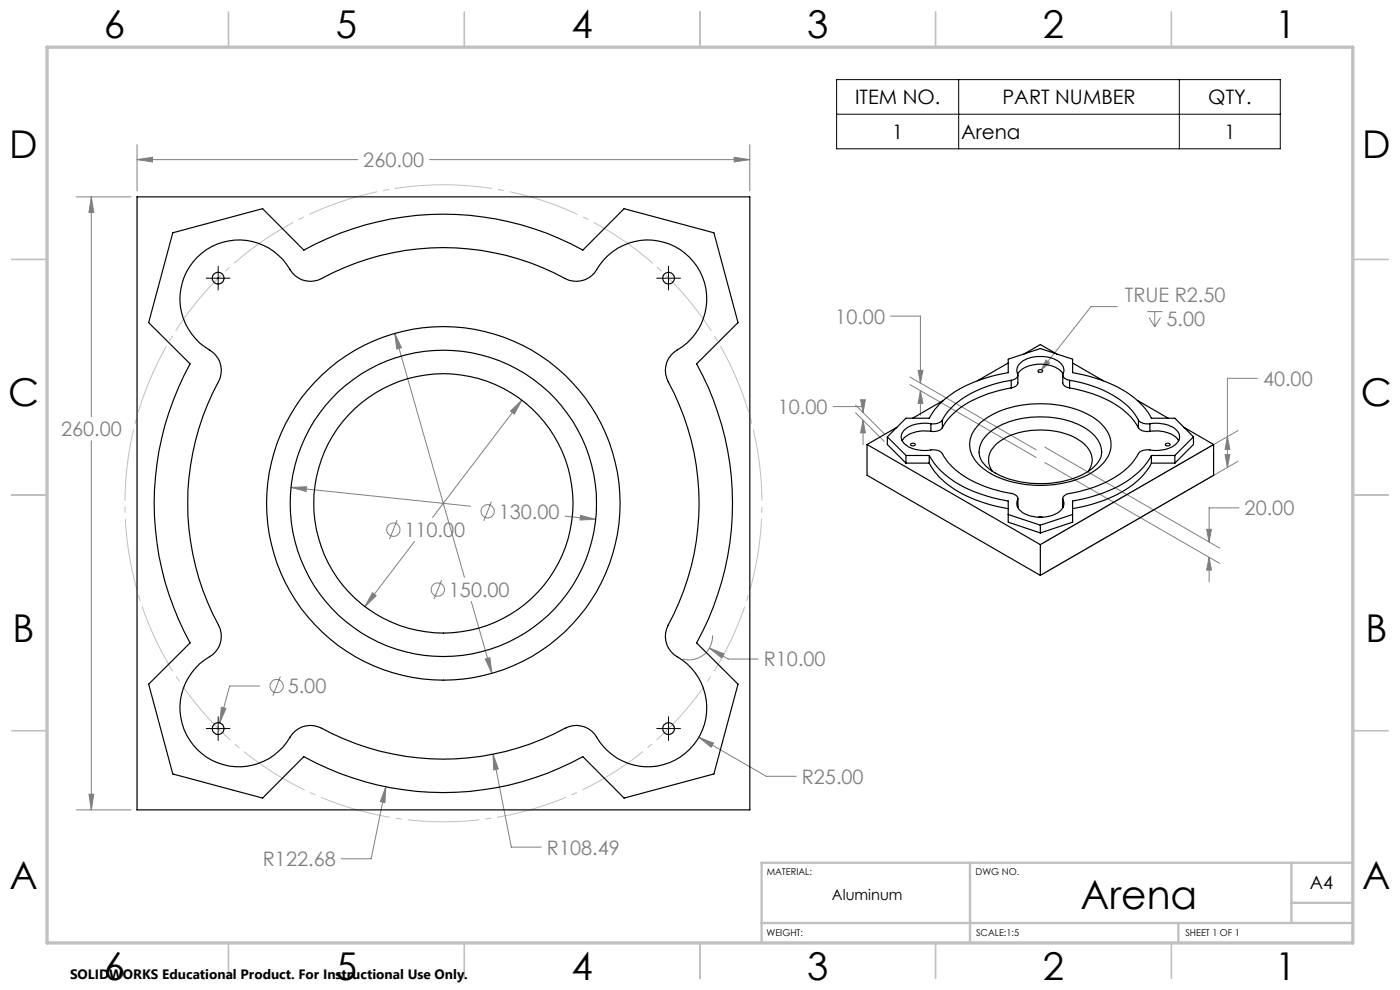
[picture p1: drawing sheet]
<svg xmlns="http://www.w3.org/2000/svg" width="297mm" height="210mm" viewBox="0 0 297 210" stroke-linecap="round" stroke-linejoin="round" font-family="sans-serif">
<g fill="none" stroke="#808080" stroke-width=".21">
<path d="M29.1 33.9l3.2-.5v1zM29.1 30.7v9.8M29.1 33.9h46.8M91.1 33.9h68M155.8 33.4l3.3 .5-3.3 .5zM159.1 30.7v9.8M16.2 41.8h11.6M19.4 41.8l.5 3.3h-1zM19.4 41.8v46.6M83.7 70.7l1.5 3.1-1 .2zM83.7 70.7l14.8 51.8M188.9 67.1h6.4v14.1"/>
<path d="M193 80l26.8 15.4M194.8 78.6h1l-.5 2.6zM221.9 76.4l.8 .6-1.8 1.4zM237 65h-5.5l-10.6 13.4M243.4 66.1h3.2M243.8 67.4l1.2 1.9M245 66.1v3.2M246.2 67.4l-1.2 1.9M19.4 93.5v78.3M108.3 87.2l2.4-2.3-1.6 2.9zM110.7 84.9l-18.9 24.9M176.7 86.2h6.4v1.3"/>
<path d="M181.5 85.9l6.1 6.1M181.5 87.6l6.1 6.1M182.6 84.8h1l-.5 2.7zM183.1 89.1l.5 2.7h-1zM183.1 89.1v5.2M193 81.6l26.8 15.4M195.3 82.9l.5 2.7h-1zM195.3 82.9v5.2M221.6 98.1l37.2 21.4M221.6 94.8l37.2 21.5M259.9 96.4h1l-.5 2.8zM260.4 92.6l.5 2.7h-1z"/>
<path d="M262.6 91.3l-41 23.7M262.6 97.9l-41 23.6M266.7 80.2h-6.3v19M61.7 103.4l3.4-.2-.2 1zM61.7 103.4l38.1 4M84.2 110.3l-1.6 4.1M87.9 114.9l-10.5 13.8M104.2 106.4l-1.5 4.1M119.8 109.5l6.6 .7M123.2 109.3l3.2 .9-3.4 .1zM256 112.3h1l-.5 2.7zM256.5 118.2l.5 2.7h-1z"/>
<path d="M256.5 118.2v5.2M262.9 107.7h-6.4v7.3M79 125.7l.8 .7-2.4 2.3zM93.7 123l-1.6 4.1M100 127.6l4.4 15.2M102.9 139.8l1-.3 .5 3.3zM150.5 137.5l3.1 1.2-.5 .9zM150.5 137.5l4 2.3h6.3M151.2 134.8a5 5 0 0 1-6.4 5M47 150l.9 .3-1.3 3zM55.1 145.5h-6.4l-2.1 7.8M59.5 143.5l-1.6 4.1"/>
<path d="M104.6 160l1.1 3.1-1 .2zM104.6 160l3.9 19.7h6.3M148.3 156.4l3.1 1.2-.6 .9zM148.3 156.4l14.3 8.3h6.3M16.2 171.8h11.6M18.9 168.5h1l-.5 3.3zM81.8 166.9l-.1 3.3-1-.2zM81.8 166.9l-3.1 15.3h-6.3"/>
<circle cx="83.4" cy="112.4" r="1.4"/>
<circle cx="103.4" cy="108.4" r="1.4"/>
<circle cx="92.9" cy="125.1" r="1.41"/>
<circle cx="58.7" cy="145.5" r="1.41"/>
</g>
<path d="M94.1 39.2a67.6 67.6 0 0 0-59.1 100.3 67.6 67.6 0 0 0 116.4 3.1 67.6 67.6 0 0 0-53.8-103.3l-3.5-.1" fill="none" stroke="#c0c0c0" stroke-width=".21" stroke-dasharray="15.2 1.3 1.3 1.3" stroke-dashoffset="4.9" stroke-linecap="butt"/>
<path d="M177.5 16.9h94.1v14.7h-94.1zM203.4 16.9v14.7M250.2 16.9v14.7M177.5 24.2h94.1M43.7 59h5.1M46.3 56.5v5M139.3 59h5.1M141.8 56.5v5M43.7 154.5h5.1M46.3 152v5.1M139.3 154.5h5.1M141.8 152v5.1" fill="none" stroke="#000" stroke-width=".21"/>
<g fill="none" stroke="#c0c0c0" stroke-width=".35">
<path d="M48.5 2.5v7.5M98.5 2.5v7.5M148.5 2.5v7.5M198.5 2.5v7.5M248.5 2.5v7.5M2.5 55h7.5M287 55h7.5M2.5 105h7.5M287 105h7.5M2.5 155h7.5M287 155h7.5M48.5 200v7.5"/>
<path d="M98.5 200v7.5M148.5 200v7.5M198.5 200v7.5M248.5 200v7.5"/>
</g>
<path d="M161.6 195.8h125.4M205.8 183v17M250 195.8v4.2M274 183v12.8M274 191.5h13M287 183h-125.4v17" fill="none" stroke="#c0c0c0" stroke-width=".5"/>
<path d="M10 10h277v190h-277z" fill="none" stroke="#c0c0c0" stroke-width=".7"/>
<path d="M155.8 33.4l3.3 .5-3.3 .5zM29.1 33.9l3.2-.5v1zM19.4 41.8l.5 3.3h-1zM18.9 168.5h1l-.5 3.3zM81.8 166.9l-1.1 3.1 1 .2zM104.6 160l.1 3.3 1-.2zM148.3 156.4l2.5 2.1 .6-.9zM150.5 137.5l2.6 2.1 .5-.9zM47 150l-.4 3.3 1.3-3zM108.3 87.2l.8 .6 1.6-2.9zM79 125.7l-1.6 3 2.4-2.3zM83.7 70.7l.5 3.3 1-.2zM102.9 139.8l1.5 3-.5-3.3zM61.7 103.4l3.2 .8 .2-1zM123.2 109.3l-.2 1 3.4-.1zM260.4 92.6l.5 2.7h-1zM259.9 96.4h1l-.5 2.8zM182.6 84.8h1l-.5 2.7zM183.1 89.1l.5 2.7h-1zM256.5 118.2l.5 2.7h-1zM256 112.3h1l-.5 2.7zM194.8 78.6h1l-.5 2.6zM195.3 82.9l.5 2.7h-1zM221.9 76.4l-1 2 1.8-1.4z" fill="#808080"/>
<g fill="none" stroke="#000" stroke-width=".25">
<path d="M29.1 41.8h130v130h-130zM36.7 49.4l19-5.1 8.8 8.7a61.3 61.3 0 0 1 59.1 0l8.8-8.7 19 5.1 5.2 19-8.8 8.8a61.3 61.3 0 0 1 0 59.2l8.8 8.7-5.2 19.1-19 5.1-8.8-8.8a61.3 61.3 0 0 1-59.1 0l-8.8 8.8-19-5.1-5.2-19.1 8.8-8.7a61.3 61.3 0 0 1 0-59.2l-8.8-8.8zM41.8 54.6a12.6 12.6 0 0 1 20.2 3.3 5 5 0 0 0 6.2 1.2 54.4 54.4 0 0 1 52.4 .3 5 5 0 0 0 6-2.2 12.5 12.5 0 0 1 20-2.3 12.5 12.5 0 0 1-3.7 19.8 5 5 0 0 0-1.2 6.3 54.5 54.5 0 0 1-.3 52.4 4.9 4.9 0 0 0 2.3 5.9 12.5 12.5 0 0 1 2.2 20 12.5 12.5 0 0 1-19.8-3.6 5.1 5.1 0 0 0-6.2-1.2 54.5 54.5 0 0 1-52.4-.3 4.9 4.9 0 0 0-6 2.2 12.5 12.5 0 0 1-20 2.3 12.5 12.5 0 0 1 3.7-19.9 5.1 5.1 0 0 0 1.2-6.2 54.6 54.6 0 0 1 .3-52.4 5 5 0 0 0-2.2-5.9 12.5 12.5 0 0 1-2.7-19.7zM213.9 77l-6.6 3.8M215.9 79.3a6 6 0 0 1 6.3-1.9 4.5 4.5 0 0 1 3.3 1.9M215.9 79.5v1.7a1.37 1.37 0 0 1-1.4 1.1M217.2 75.1l3.5-2 3.5 2M220.2 78.6a.52 .52 0 0 1 .5-.2 .52 .52 0 0 1 .5 .4 .57 .57 0 0 1-1-.2zM225.5 79.5v1.7a1.47 1.47 0 0 0 1.4 1.1M227.5 77l6.6 3.8M183.9 94.3l36.8 21.2M183.9 94.3v6.5l36.8 21.3"/>
<path d="M188.2 92.7l4-4h4.9a18.7 18.7 0 0 1 10.7-8.1l2.9-.9 3.2-.7v-2.8l6.8-2.3 6.8 2.3v2.8a27.7 27.7 0 0 1 14 6.2l1.6 1.7 1.2 1.8h4.9l4 4M188.2 92.7v1.6l4 3.9M188.2 92.7l4 3.9M190.3 90.7l-6.4 3.6M192.2 98.2h4.9M192.2 96.6h4.9M192.2 96.6v1.6M193.3 94.1a.51 .51 0 0 1 .5-.1 .51 .51 0 0 1 .3 .4 .47 .47 0 0 1-.5 .2 .47 .47 0 0 1-.3-.5zM197.1 98.2a18.4 18.4 0 0 0 10.7 8.1l2.9 .9 3.2 .7M197.1 96.6a18.7 18.7 0 0 0 10.7 8.1l2.9 .9 3.2 .7v4.5l6.8 2.3M197.1 96.6v1.6M197.5 89.9a6.2 6.2 0 0 0-6.1 1.9 2 2 0 0 0 1 2.7 8.3 8.3 0 0 0 5.8 .9 2.05 2.05 0 0 1 2 1.4 17.2 17.2 0 0 0 9.4 6.6l2.9 .9 2 .4a1.22 1.22 0 0 1 1.4 1.4"/>
<path d="M197.5 91.5a6.6 6.6 0 0 0-5.9 1.7l-.2 .3M197.5 89.9v1.6M199.9 89.1a2.53 2.53 0 0 1-2.4 .8M199.9 90.7a2.34 2.34 0 0 1-2.4 .8M199.9 89.1v1.6M200.1 84.9l-6.5 3.8M207.9 89.7a20.8 20.8 0 0 1 15.8-3.9 16.7 16.7 0 0 1 10.2 4.4 5.7 5.7 0 0 1-.4 8.6 19 19 0 0 1-12.3 4.2 19.7 19.7 0 0 1-13.3-4.2 5.8 5.8 0 0 1 0-9.1zM209.5 92.1a17.2 17.2 0 0 1 12.4-3.6 15.5 15.5 0 0 1 10.4 4 4.3 4.3 0 0 1-.6 6.9 19.4 19.4 0 0 1-13.9 3 13.8 13.8 0 0 1-9.2-4.2 4.2 4.2 0 0 1 .5-5.7zM214.5 80.7a1.18 1.18 0 0 0 1.3-1.7 2.85 2.85 0 0 1 2.5-3 7 7 0 0 1 6.9 1.2 2.12 2.12 0 0 1 .3 2.4l.3 .6 1.1 .5M214.5 80.7a22.5 22.5 0 0 0-13.5 6.6l-1.1 1.8M214.5 82.3a24.2 24.2 0 0 0-12.4 5.6l-1.1 1.1-1.1 1.7M214.5 80.7v1.6"/>
<path d="M226.9 80.7a22.3 22.3 0 0 1 13.4 6.6l1.2 1.8M226.9 82.3a23.4 23.4 0 0 1 13 6.1l1.6 2.3M226.9 80.7v1.6M241.3 84.9l6.5 3.8M241.5 89.1a2.44 2.44 0 0 0 2.4 .8M241.5 90.7a2.26 2.26 0 0 0 2.4 .8M241.5 89.1v1.6M243.9 89.9a6.4 6.4 0 0 1 5.9 1.6 1.96 1.96 0 0 1-.8 3 8.4 8.4 0 0 1-5.7 .9 2.13 2.13 0 0 0-2.1 1.4 17.2 17.2 0 0 1-9.4 6.6l-2.9 .9-2 .4a1.27 1.27 0 0 0-1.4 1.4M243.9 91.5a6.7 6.7 0 0 1 5.9 1.7l.2 .3M243.9 89.9v1.6M244.3 98.2a17.4 17.4 0 0 1-9.7 7.8l-3.9 1.2-3.2 .7M244.3 96.6a18.5 18.5 0 0 1-10.6 8.1l-3 .9-3.2 .7v4.5l-6.8 2.3"/>
<path d="M244.3 98.2h4.9M244.3 96.6h4.9M244.3 96.6v1.6M247.3 94.1a.44 .44 0 0 1 .6-.2 .44 .44 0 0 1 .2 .6 .47 .47 0 0 1-.5 .1 .47 .47 0 0 1-.3-.5zM249.2 96.6v1.6M251.2 90.7l6.3 3.6M253.2 92.7v1.6l-4 3.9M253.2 92.7l-4 3.9M257.5 94.3l-36.8 21.2M257.5 94.3v6.5l-36.8 21.3M210.5 100a4.2 4.2 0 0 1 1-5.9 16.2 16.2 0 0 1 13.9-2.3 8.1 8.1 0 0 1 6.1 4.7 4 4 0 0 1-.6 3.5M213.9 109.1l6.8 2.3"/>
<path d="M215.9 106.1a2.46 2.46 0 0 0 1.9 3.1 7.1 7.1 0 0 0 7.4-1.1l.5-1.1-.2-.9M215.9 106.1v1.5M215.9 105.8v1.8M220.3 109.7h.8M220.7 111.4v1.7M220.7 115.5v6.6M225.5 105.8v1.8v-1.5M227.5 109.1l-6.8 2.3"/>
<circle cx="46.3" cy="59" r="1.24"/>
<circle cx="141.8" cy="59" r="1.25"/>
<circle cx="94.1" cy="106.8" r="27.5"/>
<circle cx="94.1" cy="106.8" r="32.5"/>
<circle cx="94.1" cy="106.8" r="37.5"/>
<circle cx="46.3" cy="154.6" r="1.25"/>
<circle cx="141.8" cy="154.6" r="1.26"/>
</g>
<text font-size="8.5" x="229.2" y="192.7">Arena</text>
<g font-size="8.1">
<text x="22" y="8">6</text>
<text x="71.2" y="8">5</text>
<text x="121.2" y="8">4</text>
<text x="171.3" y="8">3</text>
<text x="221.3" y="8">2</text>
<text x="270.5" y="8">1</text>
<text x="2" y="33.6">D</text>
<text x="289" y="33.6">D</text>
<text x="1.7" y="86.1">C</text>
<text x="288.7" y="86.1">C</text>
<text x="2.7" y="136.1">B</text>
<text x="289.7" y="136.1">B</text>
<text x="2" y="188.6">A</text>
<text x="289" y="188.6">A</text>
<text x="22" y="208">6</text>
<text x="71.2" y="208">5</text>
<text x="121.2" y="208">4</text>
<text x="171.3" y="208">3</text>
<text x="221.3" y="208">2</text>
<text x="270.5" y="208">1</text>
</g>
<g font-size="4.2">
<text x="181.4" y="22.1">ITEM NO.</text>
<text x="212.7" y="22.1">PART NUMBER</text>
<text x="256.3" y="22.1">QTY.</text>
<text x="189.3" y="29.4">1</text>
<text x="203.9" y="29.4">Arena</text>
<text x="259.7" y="29.4">1</text>
</g>
<g font-size="4.2" fill="#808080">
<text x="77.1" y="35.4">260.00</text>
<text x="238.6" y="64.1">TRUE R2.50</text>
<text x="177.2" y="68.6">10.00</text>
<text x="247.5" y="69.1">5.00</text>
<text x="267.9" y="81.8">40.00</text>
<text x="165" y="87.8">10.00</text>
<text x="12.9" y="92.5">260.00</text>
<text x="85.8" y="113.9">110.00</text>
<text x="105.8" y="110">130.00</text>
<text x="264" y="109.3">20.00</text>
<text x="95.2" y="126.6">150.00</text>
<text x="162" y="141.4">R10.00</text>
<text x="61" y="147.1">5.00</text>
<text x="170.1" y="166.2">R25.00</text>
<text x="55.8" y="183.7">R122.68</text>
<text x="116" y="181.3">R108.49</text>
</g>
<text font-size="3.9" x="277.9" y="188.5">A4</text>
<text font-size="3.2" x="176.5" y="190.9">Aluminum</text>
<text font-size="2.9" x="14.9" y="207.6">SOLIDWORKS Educational Product. For Instructional Use Only.</text>
<g font-size="2">
<text x="162.6" y="185.5">MATERIAL:</text>
<text x="207" y="185.5">DWG NO.</text>
<text x="162.6" y="198.5">WEIGHT:</text>
<text x="207.1" y="198.6">SCALE:1:5</text>
<text x="251.5" y="198.6">SHEET 1 OF 1</text>
</g>
</svg>
